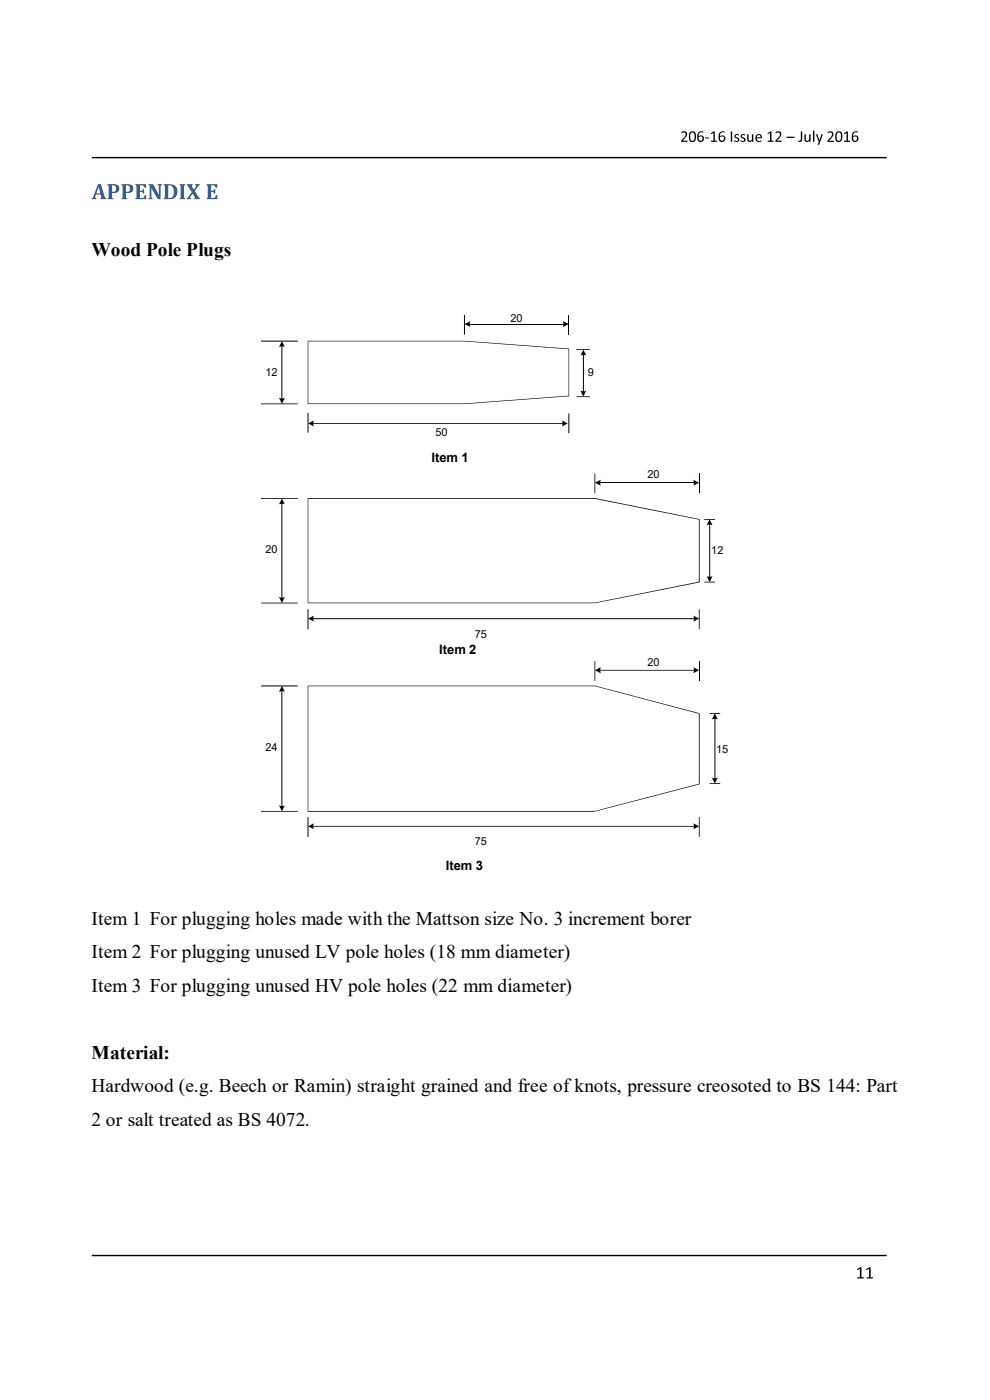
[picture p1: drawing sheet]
<svg xmlns="http://www.w3.org/2000/svg" width="210mm" height="297mm" viewBox="0 0 210 297" stroke-linecap="round" stroke-linejoin="round" font-family="sans-serif">
<g fill="#000">
<path d="M144.5 28a.75 .75 0 0 1 1.2 .1 .75 .75 0 0 1-.3 1.1l-.6 .6h1v.3l-1.3-.1v-.2l.7-.8a.5 .5 0 0 0 .2-.7 .5 .5 0 0 0-.7-.1h-.2zM149.6 29.2h.8v.1l-.8 .1zM150.8 28.2l.5-.3h.3v1.9h.5v.3h-1.3v-.3h.5v-1.6l-.4 .2zM155 27.9h.3v2.2h-.1h-.2zM155.9 28.6a.48 .48 0 0 1 .4-.2 .48 .48 0 0 1 .5 .3l-.1 .1a.3 .3 0 0 0-.4-.2 .3 .3 0 0 0-.1 .5 .52 .52 0 0 1 .6 .4 .52 .52 0 0 1-.4 .6 .52 .52 0 0 1-.6-.3 .37 .37 0 0 0 .5 .1 .37 .37 0 0 0 .2-.4 .65 .65 0 0 1-.6-.9zM157.1 28.7a.64 .64 0 0 1 1-.1l-.1 .2a.32 .32 0 0 0-.4-.2 .32 .32 0 0 0-.1 .5 .54 .54 0 0 1 .6 .4 .54 .54 0 0 1-.3 .6 .54 .54 0 0 1-.7-.3 .37 .37 0 0 0 .5 .2 .37 .37 0 0 0 .2-.5l-.6-.3zM158.5 28.5h.3l.1 1.2a.35 .35 0 0 0 .3 .2 .35 .35 0 0 0 .3-.3v-1.1h.3v1.6h-.2v-.3a.57 .57 0 0 1-.7 .3 .57 .57 0 0 1-.4-.6zM162.9 28.2l.5-.3h.3v1.9h.4l-.1 .3h-1.1v-.3h.5v-1.6l-.5 .2zM164.5 28a.74 .74 0 0 1 1.2 .1 .74 .74 0 0 1-.3 1.1l-.6 .6h1v.3h-1.2l-.1-.3 .6-.6a.55 .55 0 0 0 .4-.7 .55 .55 0 0 0-.6-.4l-.3 .2zM166.9 29h1.7v.2l-1.7 .1zM169.9 27.9h.3v1.6a.45 .45 0 0 1-.3 .6 .45 .45 0 0 1-.6-.2l.1-.1a.3 .3 0 0 0 .3 0 .3 .3 0 0 0 .2-.3zM170.6 28.5h.3l.1 1.2a.36 .36 0 0 0 .4 .2 .36 .36 0 0 0 .3-.3v-1.1h.3v1.6h-.3v-.3a.57 .57 0 0 1-.7 .3 .57 .57 0 0 1-.4-.6z"/>
<path d="M172.5 27.7h.3v2.4h-.2h-.1zM173.1 28.5h.3l.4 1.3 .4-1.3h.3l-.7 2.1-.2 .1-.1-.1 .2-.5zM175.6 28a.74 .74 0 0 1 1.1 .1 .74 .74 0 0 1-.3 1.1l-.5 .6h1v.3h-1.3v-.3l.6-.6a.55 .55 0 0 0 .3-.7 .55 .55 0 0 0-.6-.4l-.3 .2zM179.1 28.2l.8-.3v1.9h.4v.3l-1.2-.1v-.2h.5v-1.6l-.4 .2zM181.9 269.2l.5-.3h.4v2.1h.4v.2h-1.3v-.2h.5v-1.8l-.6 .3zM183.9 269.2l.5-.3h.3v2.1h.5v.2h-1.3v-.2h.5v-1.8l-.6 .3z"/>
<path d="M146.4 28l-.2 .3-.1 .7a.79 .79 0 0 0 .4 1 .79 .79 0 0 0 1-.2l.2-.8a.81 .81 0 0 0-.3-1 .81 .81 0 0 0-1 0zM146.6 28.2l.2-.1a.78 .78 0 0 1 .5 1.2 .48 .48 0 0 1-.5 .6 .48 .48 0 0 1-.4-.7v-.6z"/>
<path d="M148.2 28.1a1.38 1.38 0 0 0 .3 2 .72 .72 0 0 0 .9-.8 .72 .72 0 0 0-1.2-.4 .75 .75 0 0 1 1-.8 .25 .25 0 0 0-.1-.3 .25 .25 0 0 0-.3 .1zM148.2 29.4a.44 .44 0 0 1 .8 0 .44 .44 0 0 1-.8 0z"/>
<path d="M152.7 28.1a1.38 1.38 0 0 0 .3 2 .72 .72 0 0 0 .9-.8 .72 .72 0 0 0-1.2-.4 .75 .75 0 0 1 1-.8h.1a.25 .25 0 0 0-.2-.3 .25 .25 0 0 0-.3 .1zM152.7 29.4a.45 .45 0 0 1 .9 0 .45 .45 0 0 1-.9 0z"/>
<path d="M160.4 28.7a.83 .83 0 0 0 0 1.1 .83 .83 0 0 0 1.1 .1v-.1a.65 .65 0 0 1-1-.5h1a.65 .65 0 0 0-.2-.8 .65 .65 0 0 0-.9 .2zM160.7 28.8a.39 .39 0 0 1 .4-.1 .39 .39 0 0 1 .2 .4h-.8z"/>
<path d="M177.3 28.2l-.1 .8a.79 .79 0 0 0 .3 1 .79 .79 0 0 0 1-.2l.2-.8a.79 .79 0 0 0-.3-1 .79 .79 0 0 0-1.1 .2zM177.6 28.2l.3-.1a1.07 1.07 0 0 1 .4 1.6l-.1 .1a.48 .48 0 0 1-.6 0 .48 .48 0 0 1-.1-.6z"/>
<path d="M180.9 28.1a1.38 1.38 0 0 0 .3 2 .73 .73 0 0 0 1-.8 .73 .73 0 0 0-1.2-.4 .75 .75 0 0 1 1-.8 .25 .25 0 0 0-.1-.3 .25 .25 0 0 0-.3 .1zM180.9 29.4a.45 .45 0 0 1 .9 0 .45 .45 0 0 1-.9 0z"/>
</g>
<path d="M19.5 33.4h168.6M19.5 266.4h168.6" fill="none" stroke="#000" stroke-width=".3"/>
<g fill="#365f91">
<path d="M28.7 39.1h2.3v.7h-.4l-.3-.4-.6-.1v1.2h.4l.2-.4h.3v1h-.3l-.2-.3-.4-.1v1.3h.7l.3-.6h.3v.8h-2.3l.3-.3v-2.5z"/>
<path d="M31.5 39.1h1l1.2 2.2v-1.8l-.3-.4h.9l-.2 .4v2.7h-.6l-1.4-2.3v2l.3 .3h-.9l.3-.3v-2.4z"/>
<path d="M38.1 39.1h1.2l-.3 .6v2.1l.3 .4h-1.2v-.1a.25 .25 0 0 0 .2-.2 .25 .25 0 0 0 0-.2v-2.3z"/>
<path d="M39.6 39.1h1.3l-.2 .4 .4 .7 .5-.6-.2-.5h1v.2l-.3 .2-.8 1 1.2 1.7h-1.4l.3-.3-.5-.8-.6 .7 .2 .4h-.9l1.1-1.4z"/>
<path d="M43.8 39.1h2.3v.7h-.3l-.4-.4-.6-.1v1.2h.5l.1-.4h.3v1h-.3l-.1-.3-.5-.1v1.3h.6l.4-.6h.3v.8h-2.3l.3-.5v-2.1z"/>
<path d="M20.8 39.1l-1.1 2.8-.3 .2v.1h1l-.2-.3 .2-.6h.9l.1 .2a.32 .32 0 0 1 .1 .4 .32 .32 0 0 1-.2 .2v.1h1.2l-.2-.3-.9-2.8zM20.9 39.7l.4 1.3h-.9z"/>
<path d="M22.8 39.1l.2 .4v2.4l-.2 .3h1.2v-.1l-.3-.2v-1a1.09 1.09 0 0 0 1.3-.2 1.09 1.09 0 0 0 .2-1.2l-.2-.2a3.4 3.4 0 0 0-2.2-.2zM23.7 39.3a.7 .7 0 0 1 .9 .7 .7 .7 0 0 1-.9 .7z"/>
<path d="M25.7 39.1l.3 .4v2.4l-.3 .3h1.3v-.1l-.3-.2v-1a1.09 1.09 0 0 0 1.2-.2 1.09 1.09 0 0 0 .3-1.2l-.2-.2a3.5 3.5 0 0 0-2.3-.2zM26.7 39.3a.7 .7 0 0 1 .9 .7 .7 .7 0 0 1-.9 .7z"/>
<path d="M34.7 39.1l.3 .4v2.4l-.3 .3h1.1a1.6 1.6 0 0 0 1.8-1.4 1.6 1.6 0 0 0-1.7-1.7zM35.7 39.3a1.15 1.15 0 0 1 1.2 1.6 .97 .97 0 0 1-1.2 1.1z"/>
</g>
<path d="M65.4 105.7h60.8l22.1 4.5v13.3l-22.1 4.4h-60.8z" fill-rule="evenodd" fill="#fff"/>
<path d="M65.3 105.7h60.9l22.1 4.4 .1 13.4h-.1v-13.3l-22.1-4.4h-60.8v22h60.8l22.1-4.4v.2l-22.1 4.4h-60.9z" fill="#000"/>
<path d="M65.4 72.3h33.2l22 1.7v10l-22 1.7h-33.2z" fill-rule="evenodd" fill="#fff"/>
<path d="M65.3 72.3h33.3l22.1 1.7v10l-22.1 1.7v-.1l22-1.7v-9.8l-22-1.7h-33.2v13.2h33.2v.1h-33.3z" fill="#000"/>
<g fill="#000">
<path d="M59.8 72.3l.6 1.3-.5-.2-.7 .2z" fill-rule="evenodd"/>
<path d="M98.4 66.8h.2v4.2h-.2zM65.2 87.6h.2v4.2h-.2zM66.3 89.7h53.2v.2h-53.2z" fill-rule="evenodd"/>
<path d="M98.6 68.7l1.2-.6-.1 .5 .1 .8z" fill-rule="evenodd"/>
<path d="M119.4 68.1l1.2 .6-1.2 .7 .1-.4z" fill-rule="evenodd"/>
<path d="M123.7 74.2l.7 1.2-.5-.1-.8 .1z" fill-rule="evenodd"/>
<path d="M55.4 85.6h7.8v.2h-7.8zM55.4 72.3h7.8v.2h-7.8zM59.7 73.3h.2v11.4h-.2z" fill-rule="evenodd"/>
<path d="M59.2 84.4l.3 .1 .9-.1-.6 1.3z" fill-rule="evenodd"/>
<path d="M65.4 89.8l1.2-.6-.1 .3 .1 1z" fill-rule="evenodd"/>
<path d="M119.2 89.2l1.2 .6-1.2 .7 .1-.5z" fill-rule="evenodd"/>
<path d="M120.6 87.7h.2v4.2h-.2zM148.3 129.3h.1v4.2h-.1zM122.3 74.1h2.8v.2h-2.8zM122.3 84.1h2.8v.1h-2.8zM123.7 75.1h.2v8.1h-.2z" fill-rule="evenodd"/>
<path d="M123.1 82.9l.4 .1 .9-.1-.7 1.3z" fill-rule="evenodd"/>
<path d="M59.8 105.7l.6 1.3-.2-.1-1 .1z" fill-rule="evenodd"/>
<path d="M126.1 100.5h.2v4.1h-.2zM65.2 129.3h.2v4.2h-.2zM66.3 131.1h81.1v.3h-81.1z" fill-rule="evenodd"/>
<path d="M126.2 102.4l1.3-.6-.2 .4 .2 .8z" fill-rule="evenodd"/>
<path d="M147.1 101.8l1.2 .6-1.2 .6 .1-.2z" fill-rule="evenodd"/>
<path d="M149.4 110.1h2.3v.2h-2.3zM149.4 123.4h2.3v.2h-2.3zM150.5 111.1h.2v11.5h-.2z" fill-rule="evenodd"/>
<path d="M150.5 110.2l.7 1.3-.5-.2-.8 .2z" fill-rule="evenodd"/>
<path d="M55.4 127.8h7.8v.2h-7.8zM55.4 105.7h7.8v.1h-7.8zM59.7 106.7h.2v20.3h-.2z" fill-rule="evenodd"/>
<path d="M59.2 126.7l.3 .1 .9-.1-.6 1.2z" fill-rule="evenodd"/>
<path d="M65.4 131.2l1.2-.6-.1 .4 .1 .9z" fill-rule="evenodd"/>
<path d="M147.1 130.6l1.2 .6-1.2 .7 .1-.3z" fill-rule="evenodd"/>
<path d="M149.9 122.2l.3 .1 1-.1-.7 1.3z" fill-rule="evenodd"/>
<path d="M150.5 151.3h2.3v.2h-2.3zM150.5 166.2h2.3v.1h-2.3zM151.6 152.3h.2v13h-.2z" fill-rule="evenodd"/>
<path d="M151.6 151.3l.7 1.3-.6-.2-.7 .2z" fill-rule="evenodd"/>
<path d="M151 165l.6 .1 .7-.1-.7 1.2z" fill-rule="evenodd"/>
</g>
<path d="M99.5 68.7h20.2M120.7 66.8v4.2M127.1 102.4h20.3M148.3 100.5v4.1" fill="none" stroke="#000" stroke-width=".21"/>
<path d="M65.4 145.5h60.8l22.1 5.8v15l-22.1 5.8h-60.8z" fill-rule="evenodd" fill="#fff"/>
<path d="M65.3 145.5h60.9v.1h-60.8v26.4h60.8l22.1-5.7v-14.9l-22.1-5.8v-.1l22.2 5.8v15l-22.2 5.9h-60.8z" fill="#000"/>
<g fill="#000">
<path d="M59.8 145.5l.6 1.3-.4-.2-.8 .2z" fill-rule="evenodd"/>
<path d="M126.1 140.3h.2v4.1h-.2zM127.1 142.1h20.3v.2h-20.3z" fill-rule="evenodd"/>
<path d="M126.2 142.2l1.3-.6-.2 .3 .2 .9z" fill-rule="evenodd"/>
<path d="M147.1 141.6l1.2 .6-1.2 .6 .1-.3z" fill-rule="evenodd"/>
<path d="M59.2 170.9l.3 .1 .9-.1-.6 1.2z" fill-rule="evenodd"/>
<path d="M65.2 173.4h.2v4.1h-.2zM66.3 175.2h81.1v.2h-81.1z" fill-rule="evenodd"/>
<path d="M65.4 175.3l1.2-.6-.1 .3 .1 .9z" fill-rule="evenodd"/>
<path d="M148.3 173.4h.1v4.1h-.1zM55.4 172h7.8v.2h-7.8zM55.4 145.4h7.8v.2h-7.8zM59.7 146.5h.2v24.7h-.2z" fill-rule="evenodd"/>
<path d="M147.1 174.7l1.2 .6-1.2 .6 .1-.3z" fill-rule="evenodd"/>
</g>
<path d="M148.3 140.3v4.1" fill="none" stroke="#000" stroke-width=".21"/>
<g font-size="4.1">
<text x="19.4" y="54.2">Wood Pole Plugs</text>
<text x="19.4" y="196.3">Item 1 For plugging holes made with the Mattson size No. 3 increment borer</text>
<text x="19.4" y="203.3">Item 2 For plugging unused LV pole holes (18 mm diameter)</text>
<text x="19.4" y="210.4">Item 3 For plugging unused HV pole holes (22 mm diameter)</text>
<text x="19.4" y="224.7">Material:</text>
<text x="19.4" y="231.7">Hardwood (e.g. Beech or Ramin) straight grained and free of knots, pressure creosoted to BS 144: Part</text>
<text x="19.4" y="238.8">2 or salt treated as BS 4072.</text>
</g>
<g font-size="2.8">
<text x="91.5" y="98">Item 1</text>
<text x="93.2" y="138.9">Item 2</text>
<text x="94.6" y="184.6">Item 3</text>
</g>
<g font-size="2.3">
<text x="108.3" y="68.4">20</text>
<text x="56.3" y="79.7">12</text>
<text x="124.7" y="79.8">9</text>
<text x="92.4" y="92.5">50</text>
<text x="137.3" y="101.5">20</text>
<text x="56.3" y="117.3">20</text>
<text x="150.9" y="117.6">12</text>
<text x="100.7" y="135.3">75</text>
<text x="137.3" y="141.2">20</text>
<text x="56.3" y="159.3">24</text>
<text x="151.9" y="159.8">15</text>
<text x="100.7" y="179.3">75</text>
</g>
</svg>
